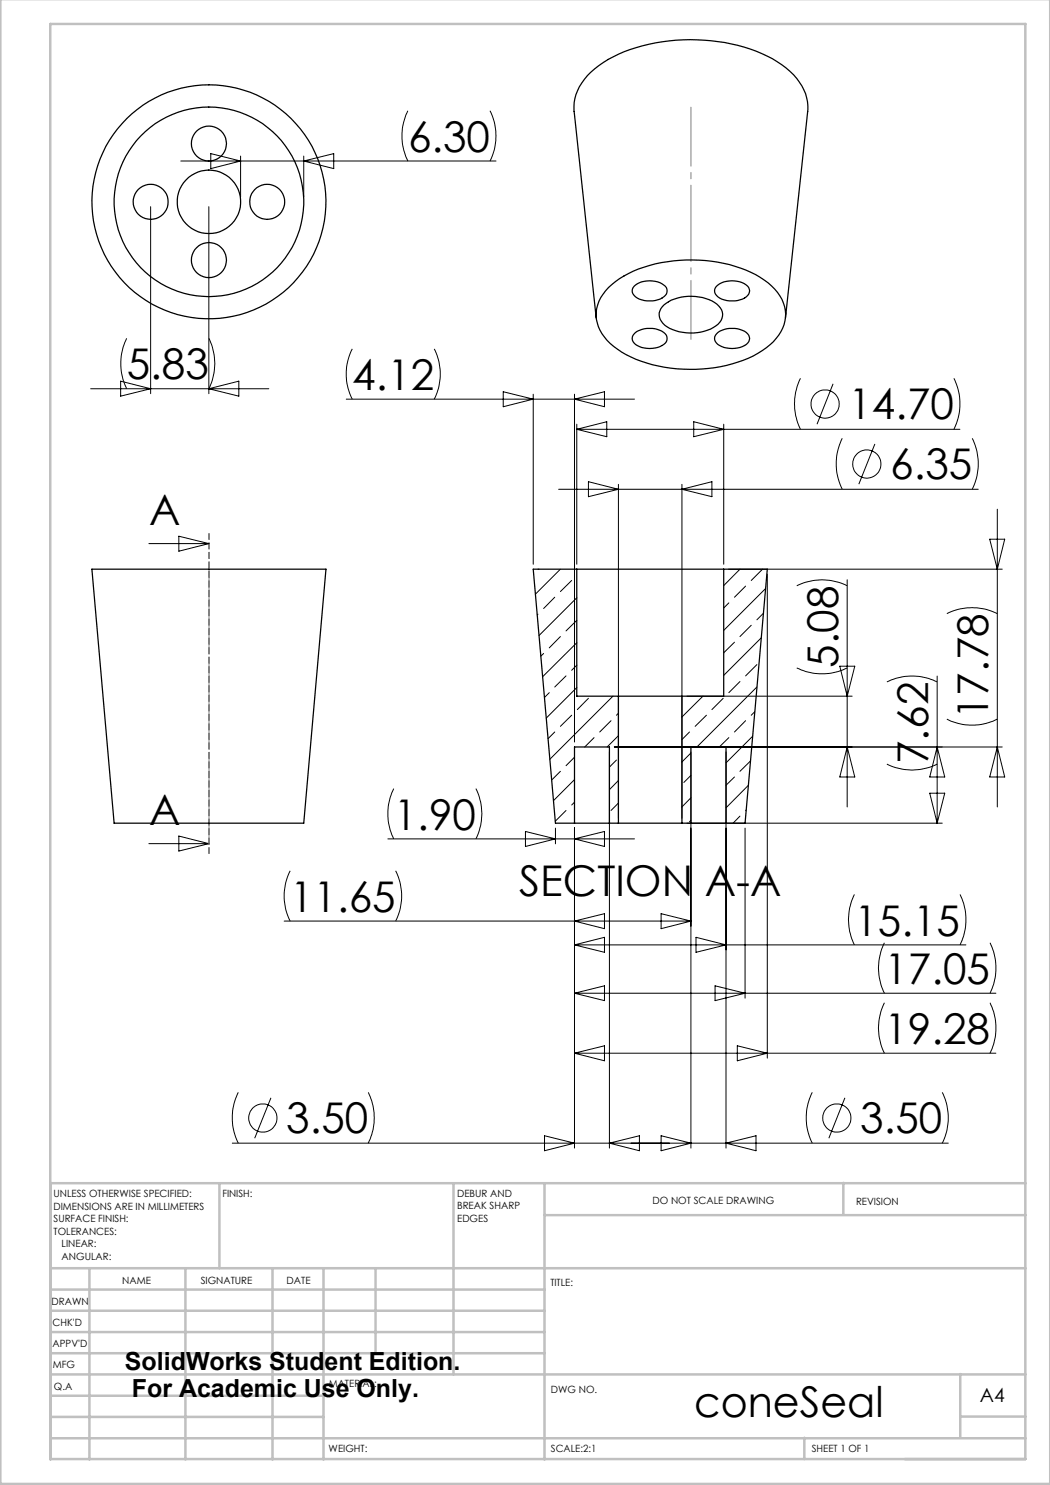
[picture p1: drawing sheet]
<svg xmlns="http://www.w3.org/2000/svg" width="210mm" height="297mm" viewBox="0 0 210 297" stroke-linecap="round" stroke-linejoin="round" font-family="sans-serif">
<g fill="none" stroke="#000" stroke-width=".2">
<path d="M36.2 32.2h63M42.2 30.7l5.9 1.5-5.9 1.5zM48.1 31.2v8.2M60.7 31.2v8.2M60.7 32.2l6-1.5v3zM81.6 22.2a11.4 11.4 0 0 0 0 10M98 22.2a11.1 11.1 0 0 1 0 10M30.1 41.3v37.4M41.8 41.3v37.4M18.1 77.7h35.7M24.1 76.2l6 1.5-6 1.5zM25.3 67.7a11.5 11.5 0 0 0 0 10"/>
<path d="M41.8 77.7l6-1.5v3zM41.8 67.7a11.2 11.2 0 0 1 0 10M69.3 79.8h57.6M70.4 69.8a11.1 11.1 0 0 0 0 10M86.9 69.8a11.1 11.1 0 0 1 0 10M100.6 78.3l6 1.5-6 1.5zM106.6 78.8v34.1M114.9 78.8v69.6M114.9 79.8l6-1.5v3zM160.1 75.7a11.4 11.4 0 0 0 0 10.2M166.6 76.8l-3.2 8M190.8 75.7a11.4 11.4 0 0 1 0 10.2"/>
<path d="M111.7 97.9h84M115.4 84.8v28.1M115.4 85.9h76.6M115.4 85.9l6-1.6v3zM117.7 96.3l6 1.6-6 1.4zM123.7 96.9v66.8M136.4 96.9v66.8M136.4 97.9l6-1.6v3zM138.7 84.3l6 1.6-6 1.4zM144.7 84.8v28.1M168.5 87.7a11.4 11.4 0 0 0 0 10.2M175 88.8l-3.2 8"/>
<path d="M194.5 87.7a11.4 11.4 0 0 1 0 10.2M29.8 108.7h12M35.8 107.2l6 1.5-6 1.5zM107.6 113.8h.1M110.9 119.4l-2.2 2.3M112.1 113.8l-5 5M114.3 116.1l-2.2 2.2M115.4 119.6l-7.6 7.5M145.7 113.8h54.7M148 113.8l-3.3 3.3M149.1 117.2l-2.2 2.2M152.5 113.8l-2.3 2.3"/>
<path d="M153.1 117.7l-8.4 8.4M153.5 114.8v96.8M159.3 117.2a11.2 11.2 0 0 1 10.1 0M169.4 116v45.4M197.9 107.8h3l-1.4 6zM199.5 101.8v59.6M107.6 122.8l-.1 .2M108.7 130.7l-.5 .5M109.9 138.5l-1 1M112.1 127.3l-2.2 2.3M113.2 135.2l-2.3 2.2M115.4 128.5l-6.9 6.9"/>
<path d="M115.4 137.5l-6.1 6.1M115.4 124.1l-2.2 2.1M115.4 133l-1.1 1.1M117.7 139.7l-2.2 2.2M122.6 139.2l-12.6 12.7M137.4 139.2h33M140.6 139.2l-4.2 4.2M144.6 139.7l-2.2 2.2M145.8 120.6l-1.1 1M146.9 128.4l-2.2 2.2M148 136.3l-2.2 2.2M150.2 125.1l-2.2 2.2"/>
<path d="M151.4 132.9l-2.3 2.3M151.4 137.4l-12 12M152.3 127.6l-7.6 7.5M152.7 122.7l-1.3 1.3M159.3 133.6a11.5 11.5 0 0 0 10.1 0M168 133.2h3l-1.6 6zM177.4 136.4a11.4 11.4 0 0 1 10 0M187.4 135.2v29.4M189.4 122.7a11.2 11.2 0 0 1 10.1 0M78.7 157.7a11.4 11.4 0 0 0 0 10.1M95.2 157.7a11.1 11.1 0 0 1 0 10.1M110.9 146.4l-1.3 1.3"/>
<path d="M112.1 154.3l-1.8 1.7M114.3 143l-2.2 2.3M114.9 155.9l-4.2 4.2M114.9 151.4l-1.7 1.7M118.8 147.5l-1.9 1.9M121.9 150.4v79.2M122.2 144.1l-2.3 2.3M122.9 149.4h77.5M123.3 152l-1.4 1.4M123.7 147.1l-2.3 2.3M123.7 156.1l-1.8 1.8M123.7 142.7l-.4 .3"/>
<path d="M137.9 146.4l-1.5 1.5M138.2 150.4v79.2M138.2 150.6l-1.8 1.8M138.2 159.6l-1.8 1.8M138.2 155.1l-1.4 1.4M141.3 143l-2.3 2.3M145.2 150.4v79.2M145.8 147.5l-1.9 1.9M146.9 155.4l-1.7 1.7M149.1 144.1l-2.2 2.3M149.6 157.1l-4.4 4.5M150.1 152.2l-2.1 2.1"/>
<path d="M150.5 147.2l-5.3 5.4M151 142.3l-.8 .7M169.4 149.4l1.6 6h-3zM177.4 152.8a11.1 11.1 0 0 0 10 0M185.9 158.6h3l-1.5 6zM187.4 149.4l1.5 6h-3zM189.4 143.8a11.2 11.2 0 0 0 10.1 0M199.5 149.4l1.4 6h-3zM29.8 168.7h12M35.8 167.2l6 1.5-6 1.5zM58 174.2a11.1 11.1 0 0 0 0 10M77.6 167.8h49.3"/>
<path d="M79.1 174.2a11.1 11.1 0 0 1 0 10M105.1 166.3l6 1.5-6 1.5zM111.1 165.6v3.2M113.2 162.1l-2.1 2.1M114.9 165.6v64M114.9 167.8l6-1.5v3zM114.9 160.4l-.6 .6M123.7 160.6l-1.5 1.5M137.4 164.6h51.1M138.2 164.1l-.3 .3M148 163.2l-1.4 1.4M149 165.6v34"/>
<path d="M149.2 162l-.1 .1M170.9 178.9a11.2 11.2 0 0 0 0 10.1M192 178.9a11.5 11.5 0 0 1 0 10.1M56.8 184.2h81.4M114.9 184.2l6-1.5v3zM114.9 189l6-1.5v3zM114.9 198.6l6-1.4v2.9zM114.9 198.6h84.3M114.9 189h78.3M132.2 182.7l6 1.5-6 1.5zM139.2 187.5l6 1.5-6 1.5zM143 197.2l6 1.4-6 1.5z"/>
<path d="M176.9 188.6a11.2 11.2 0 0 0 0 10M198 188.6a11.5 11.5 0 0 1 0 10M47.7 218.5a11.4 11.4 0 0 0 0 10.1M54.2 219.6l-3.3 8M73.7 218.5a11.4 11.4 0 0 1 0 10.1M114.9 210.6l6-1.4v3zM114.9 210.6h84.3M147.5 209.2l6 1.4-6 1.6zM162.5 218.5a11.4 11.4 0 0 0 0 10.1M169 219.6l-3.2 8M176.9 200.6a11.2 11.2 0 0 0 0 10M188.5 218.5a11.4 11.4 0 0 1 0 10.1"/>
<path d="M198 200.6a11.5 11.5 0 0 1 0 10M46.5 228.6h143.2M108.9 227.2l6 1.4-6 1.5zM121.9 228.6l6-1.4v2.9zM132.2 227.2l6 1.4-6 1.5zM145.2 228.6l6-1.4v2.9z"/>
<circle cx="165" cy="80.8" r="2.83"/>
<circle cx="173.4" cy="92.8" r="2.83"/>
<circle cx="52.6" cy="223.6" r="2.83"/>
<circle cx="167.4" cy="223.6" r="2.83"/>
</g>
<path d="M41.8 170.7v-64" fill="none" stroke="#000" stroke-width=".2" stroke-dasharray="1.3 .6" stroke-dashoffset=".1"/>
<g fill="none" stroke="#c0c0c0" stroke-width=".5">
<path d="M.1 -.1v296.9h209.9v-296.9M10.1 4.8h195v287h-195zM43.9 236.6v17M90.7 236.6v38.3M108.9 236.6v55.3M168.7 236.6v6.3M205.1 236.6h-195v55.3M10.1 253.6h195M10.1 257.9h98.8M17.9 253.6v38.3M37.1 253.6v38.3M54.5 253.6v38.3"/>
<path d="M64.7 253.6v38.3M75.1 253.6v17M108.9 243h96.2M10.1 270.6h98.8M10.1 266.4h98.8M10.1 262.1h98.8M10.1 279.1h54.6M10.1 274.9h195M192.1 274.8v12.7M10.1 287.7h195M10.1 283.4h54.6M160.9 287.5v4.3"/>
<path d="M192.1 283.3h13"/>
</g>
<path d="M41.8 170.7v-56.9" fill="none" stroke="#808080" stroke-width=".2" stroke-dasharray="15.2 1.3 1.3 1.3" stroke-dashoffset="-1.8"/>
<path d="M138.2 67.9v-46.5" fill="none" stroke="#808080" stroke-width=".2" stroke-dasharray="15.2 1.3 1.3 1.3" stroke-dashoffset="3.4"/>
<g fill="none" stroke="#000" stroke-width=".25">
<path d="M121.7 57.5a21.5 21.5 0 0 1 13-5.3 28.6 28.6 0 0 1 17.3 3.3 9.4 9.4 0 0 1 5.1 7.3 8.8 8.8 0 0 1-4.7 7.3 27.4 27.4 0 0 1-17.1 3.7 23.3 23.3 0 0 1-13.3-5.1 7.3 7.3 0 0 1-1.8-9.2zM126.8 57.3a4.9 4.9 0 0 1 6.5 .2l.1 .4a1.96 1.96 0 0 1-1.9 2.1 4.6 4.6 0 0 1-4.9-1.2 1.26 1.26 0 0 1 .2-1.5zM143.3 57.3a5 5 0 0 1 6.2 0 1.5 1.5 0 0 1-.6 2.3 5.1 5.1 0 0 1-5.6-.5 1.28 1.28 0 0 1 0-1.8zM119.2 63.6l-4.4-41.3a9.8 9.8 0 0 1 4.2-8.5 29.3 29.3 0 0 1 16.2-5.8 34.7 34.7 0 0 1 20.2 4.3 12.1 12.1 0 0 1 6.1 8.1l.1 1.6-4.5 41.6M126.8 66.8a5 5 0 0 1 6.3 0 1.45 1.45 0 0 1-.7 2.3 5.1 5.1 0 0 1-5.6-.5 1.28 1.28 0 0 1 0-1.8zM132.8 61a9.3 9.3 0 0 1 10.6-.2 2.64 2.64 0 0 1 1.1 2.6 2.64 2.64 0 0 1-1.8 2.1 9.6 9.6 0 0 1-9.7-.5 2.5 2.5 0 0 1-.2-4zM143.3 66.8a5 5 0 0 1 6.2 0 1.57 1.57 0 0 1-1 2.5 5.2 5.2 0 0 1-5.2-.7 1.28 1.28 0 0 1 0-1.8zM18.4 113.8h46.8l-4.5 50.8h-37.9zM115.4 113.8h29.3M115.4 113.8h-8.8l4.5 50.8h3.8M115.4 113.8v25.4h8.3M144.7 113.8v25.4h-8.3"/>
<path d="M144.7 113.8h8.8l-4.5 50.8h-3.8M123.7 139.2h12.7M123.7 139.2v25.4M136.4 139.2v25.4M114.9 164.6h7M114.9 164.6v-15.2h7v15.2M121.9 164.6h1.8M123.7 164.6h12.7M136.4 164.6h1.8M138.2 164.6h7M138.2 164.6v-15.2h7v15.2"/>
<circle cx="41.8" cy="28.7" r="3.5"/>
<circle cx="30.1" cy="40.4" r="3.5"/>
<circle cx="41.8" cy="52" r="3.5"/>
<circle cx="41.8" cy="40.4" r="23.4"/>
<circle cx="41.8" cy="40.3" r="6.3"/>
<circle cx="41.8" cy="40.4" r="19"/>
<circle cx="53.4" cy="40.4" r="3.5"/>
</g>
<g font-size="8.5">
<text x="81.6" y="30.4">6.30</text>
<text x="25.4" y="75.9">5.83</text>
<text x="70.5" y="78">4.12</text>
<text x="169.7" y="83.9">14.70</text>
<text x="178" y="95.9">6.35</text>
<text x="29.8" y="105">A</text>
<text x="167.6" y="133.6" transform="rotate(-90 167.6 133.6)">5.08</text>
<text x="197.6" y="143.8" transform="rotate(-90 197.6 143.8)">17.78</text>
<text x="185.6" y="152.8" transform="rotate(-90 185.6 152.8)">7.62</text>
<text x="29.8" y="165">A</text>
<text x="78.8" y="165.9">1.90</text>
<text x="103.8" y="179.3">SECTION</text>
<text x="141" y="179.3">A-A</text>
<text x="58" y="182.4">11.65</text>
<text x="170.9" y="187.1">15.15</text>
<text x="176.9" y="196.8">17.05</text>
<text x="176.9" y="208.8">19.28</text>
<text x="57.2" y="226.7">3.50</text>
<text x="172" y="226.7">3.50</text>
<text x="138.8" y="283.5">coneSeal</text>
</g>
<g font-size="5">
<text x="25" y="274">SolidWorks Student Edition.</text>
<text x="26.4" y="279.5">For Academic Use Only.</text>
</g>
<text font-size="3.9" x="196" y="280.4">A4</text>
<g font-size="2">
<text x="10.7" y="239.5">UNLESS OTHERWISE SPECIFIED:</text>
<text x="44.5" y="239.5">FINISH:</text>
<text x="91.4" y="239.4">DEBUR AND</text>
<text x="10.7" y="242">DIMENSIONS ARE IN MILLIMETERS</text>
<text x="10.7" y="244.5">SURFACE FINISH:</text>
<text x="91.4" y="241.9">BREAK SHARP</text>
<text x="91.4" y="244.4">EDGES</text>
<text x="130.5" y="240.8">DO NOT SCALE DRAWING</text>
<text x="171.2" y="241">REVISION</text>
<text x="10.7" y="247">TOLERANCES:</text>
<text x="12.3" y="249.5">LINEAR:</text>
<text x="12.3" y="252">ANGULAR:</text>
<text x="24.4" y="256.9">NAME</text>
<text x="40.1" y="256.8">SIGNATURE</text>
<text x="57.3" y="256.8">DATE</text>
<text x="110.1" y="257.1">TITLE:</text>
<text x="10.3" y="260.9">DRAWN</text>
<text x="10.5" y="269.3">APPV'D</text>
<text x="10.5" y="265.2">CHK'D</text>
<text x="10.6" y="273.6">MFG</text>
<text x="10.8" y="278">Q.A</text>
<text x="65.8" y="277.4">MATERIAL:</text>
<text x="110.2" y="278.5">DWG NO.</text>
<text x="65.7" y="290.4">WEIGHT:</text>
<text x="110.2" y="290.5">SCALE:2:1</text>
<text x="162.4" y="290.4">SHEET 1 OF 1</text>
</g>
</svg>
